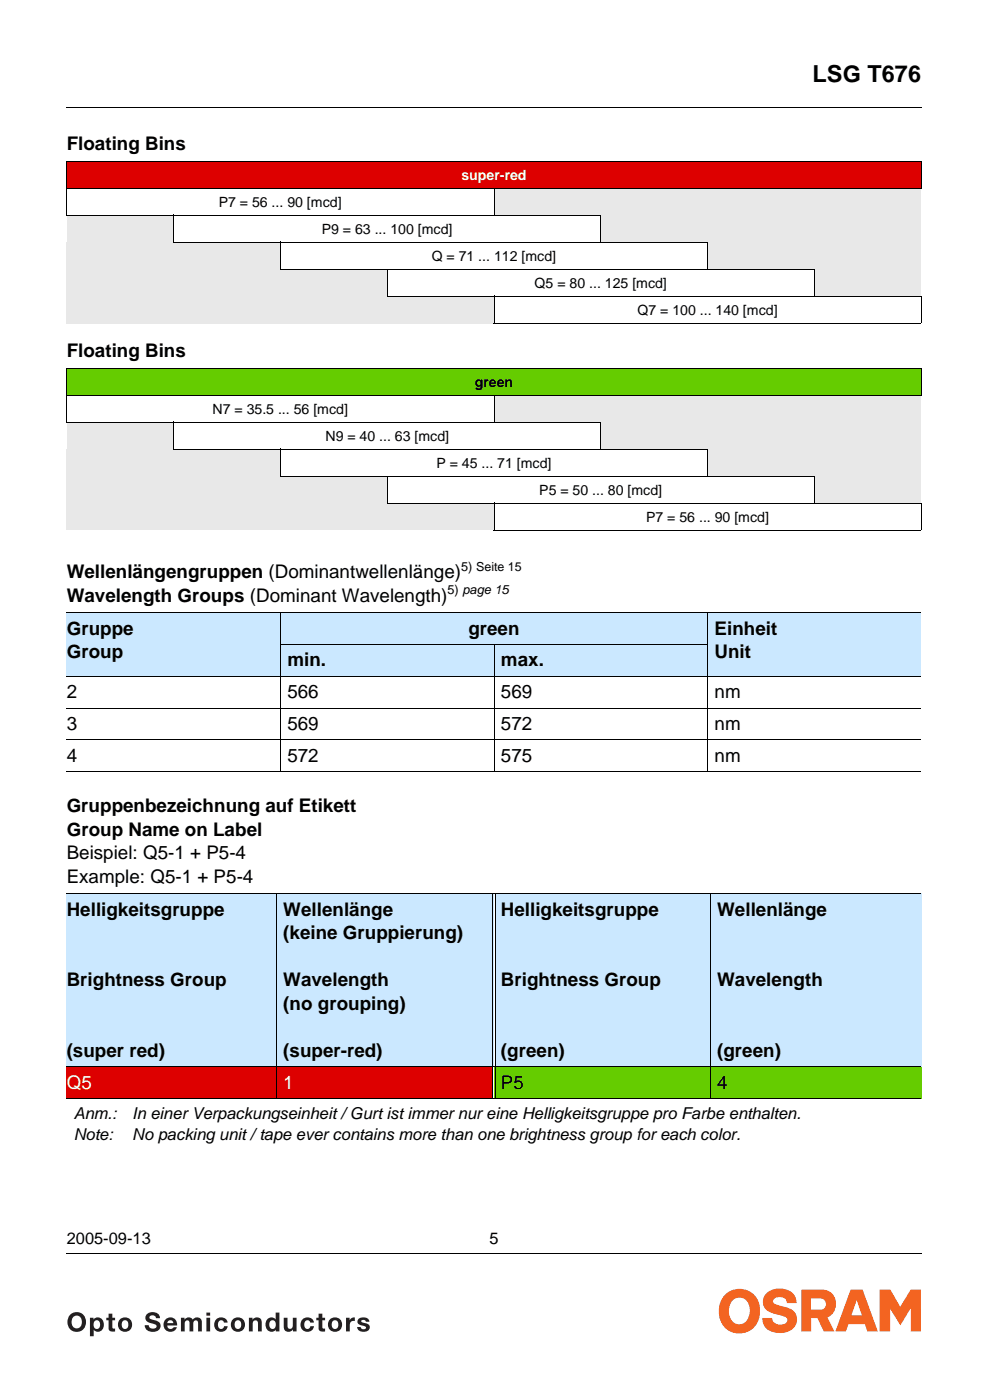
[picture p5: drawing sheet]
<svg xmlns="http://www.w3.org/2000/svg" width="148mm" height="210mm" viewBox="0 0 148 210" stroke-linecap="round" stroke-linejoin="round" font-family="sans-serif">
<path d="M9.9 16.1l.1 .1zM9.9 187.9l.1 .1z" fill="#000"/>
<path d="M10 16.1h128M10 187.9h128" fill="none" stroke="#000" stroke-width=".15"/>
<path d="M10 193.2h128.1v7.4h-128.1z" fill="#fff"/>
<g fill="#f36421">
<path d="M114.9 193.8a3.1 3.1 0 0 1 4 .3l.3 .4 .1 .9h-1.4a.76 .76 0 0 0-.5-.8 1.16 1.16 0 0 0-1.6 .5l.1 .3 .8 .3a4.9 4.9 0 0 1 2.2 .9 1.97 1.97 0 0 1 .3 2.1 1.97 1.97 0 0 1-1.7 1.1 2.83 2.83 0 0 1-3.1-1.2l-.2-1h1.5a1.23 1.23 0 0 0 1.9 .9l.2-.2 .2-.4-.1-.3-.8-.4a5.2 5.2 0 0 1-2.3-.8 1.75 1.75 0 0 1 .1-2.6z"/>
<path d="M131.8 193.4h1.6l1.5 2.5 1.5-2.5h1.6v6.2h-1.5v-3.5l-1.6 2.6-1.6-2.5v3.4h-1.5z"/>
</g>
<g fill="#f36421">
<path d="M127.4 193.4h1.8l2.3 6.2h-1.6l-.3-1.1h-2.5l-.4 1.1h-1.5zM128.3 194.9l-.8 2.3h1.6z" fill-rule="evenodd"/>
<path d="M120.1 193.4h3.2a2.18 2.18 0 0 1 1.9 1.8 2.18 2.18 0 0 1-1.2 2.3l1 2.1h-1.6l-.9-2h-1v2h-1.4zM121.5 194.7h1.5a.85 .85 0 0 1 .7 .8 .85 .85 0 0 1-.7 .9h-1.5z" fill-rule="evenodd"/>
<path d="M108.6 194.2a3.6 3.6 0 0 0 .9 5.5 3.1 3.1 0 0 0 4.4-3.1 3.1 3.1 0 0 0-1.8-3.1 3.1 3.1 0 0 0-3.5 .7zM109.9 194.9a1.51 1.51 0 0 1 1.6-.2 1.51 1.51 0 0 1 .8 1.4 2.21 2.21 0 0 1-1 2.4 1.54 1.54 0 0 1-2.1-1.4 2.49 2.49 0 0 1 .7-2.2z" fill-rule="evenodd"/>
</g>
<g fill="#231f20">
<path d="M16.3 197h.5v.6h.4v.4h-.4l.1 1.1 .3 .1v.4h-.3a.51 .51 0 0 1-.6-.4v-1.2h-.4v-.4h.4z"/>
<path d="M22.1 196.9a1.17 1.17 0 0 1 1.9 .7h-.6a.52 .52 0 0 0-.5-.4 .52 .52 0 0 0-.5 .3v.2l.4 .1a1.83 1.83 0 0 1 1.2 .6 .94 .94 0 0 1-.2 1 .94 .94 0 0 1-.9 .3 1.08 1.08 0 0 1-1.2-1h.6a.62 .62 0 0 0 .5 .5 .62 .62 0 0 0 .7-.3 .87 .87 0 0 0-.9-.5 .8 .8 0 0 1-.8-.5 .8 .8 0 0 1 .3-1z"/>
<path d="M27.1 197.6h.5v.3a.73 .73 0 0 1 1.3 0 .74 .74 0 0 1 .8-.4 .74 .74 0 0 1 .5 .8v1.3h-.5v-1.4l-.1-.2h-.3h-.2l-.1 .2v1.4h-.6v-1.4l-.1-.2h-.2l-.4 .1v.3v1.2h-.6z"/>
<path d="M32.5 197.7a1 1 0 0 1 1.6 .6h-.6a.48 .48 0 0 0-.6-.3 .48 .48 0 0 0-.3 .6 .47 .47 0 0 0 .4 .6 .47 .47 0 0 0 .6-.4h.5a1.06 1.06 0 0 1-1.6 .7 1.06 1.06 0 0 1 0-1.8z"/>
<path d="M37.3 197.6h.5v.3a.76 .76 0 0 1 .9-.3 .76 .76 0 0 1 .5 .8v1.2h-.5l-.1-1.4-.3-.2h-.3l-.1 .2v1.4h-.6z"/>
<path d="M42.5 197.6h.6v1.4l.3 .2h.3l.1-.2 .1-1.4h.5v2h-.5v-.3a.76 .76 0 0 1-.9 .3 .76 .76 0 0 1-.5-.8z"/>
<path d="M45.4 197.7a1 1 0 0 1 1.6 .6h-.5a.48 .48 0 0 0-.6-.3 .48 .48 0 0 0-.3 .6 .47 .47 0 0 0 .3 .6 .47 .47 0 0 0 .6-.4h.5a1.06 1.06 0 0 1-1.6 .7 1.06 1.06 0 0 1 0-1.8z"/>
<path d="M47.7 197h.6v.6h.4v.4h-.4v1.1l.4 .1v.4h-.3a.51 .51 0 0 1-.7-.4v-1.2h-.3v-.4h.3z"/>
<path d="M51.8 197.6h.6v.4a.71 .71 0 0 1 .8-.5v.6l-.1-.1a.56 .56 0 0 0-.7 .7v.9h-.6z"/>
<path d="M53.6 197.9a1.14 1.14 0 0 1 1.6 0l.1 .3h-.5a.38 .38 0 0 0-.3-.3 .38 .38 0 0 0-.4 .2l.1 .1 .6 .2a.63 .63 0 0 1 .6 .6 .63 .63 0 0 1-.6 .6 .99 .99 0 0 1-1.3-.6h.5a.42 .42 0 0 0 .4 .3 .42 .42 0 0 0 .4-.3v-.1l-.6-.2a.6 .6 0 0 1-.6-.8z"/>
<path d="M10.9 197.5a.78 .78 0 0 1 1-.2 .78 .78 0 0 1 .4 .9 .79 .79 0 0 1-.8 1 .79 .79 0 0 1-.8-1zM10.6 197a1.46 1.46 0 0 0-.2 2.2 1.46 1.46 0 0 0 2.2-.1 1.47 1.47 0 0 0-.1-1.9 1.47 1.47 0 0 0-1.9-.2z"/>
<path d="M14.1 198.1a.5 .5 0 0 1 .7-.1 .5 .5 0 0 1 .2 .6 .51 .51 0 0 1-.5 .7 .51 .51 0 0 1-.5-.7zM13.5 197.6v2.7h.5v-.9a.87 .87 0 0 0 1.1 .2 .87 .87 0 0 0 .5-1 .9 .9 0 0 0-.5-1 .9 .9 0 0 0-1.1 .2v-.2z"/>
<path d="M18.3 198.1a.51 .51 0 0 1 .7-.1 .51 .51 0 0 1 .2 .6 .52 .52 0 0 1-.5 .7 .52 .52 0 0 1-.5-.7zM17.7 198.6a1.08 1.08 0 0 0 2.1 0 1.08 1.08 0 0 0-2.1 0z"/>
<path d="M25.2 198h.6l.2 .4h-.9zM24.9 197.7a1.07 1.07 0 0 0-.1 1.7 1.07 1.07 0 0 0 1.7-.4h-.5a.5 .5 0 0 1-.6 .2 .5 .5 0 0 1-.3-.5h1.4a1.03 1.03 0 0 0-.4-1 1.03 1.03 0 0 0-1.2 0z"/>
<path d="M30.9 197.6h.6v2h-.6zM30.9 196.8h.6v.5h-.6z"/>
<path d="M35.3 198.1a.51 .51 0 0 1 .6-.1 .51 .51 0 0 1 .2 .6 .52 .52 0 0 1-.5 .7 .52 .52 0 0 1-.5-.7zM34.6 198.6a1.1 1.1 0 0 0 2.2 0 1.1 1.1 0 0 0-2.2 0z"/>
<path d="M40.4 198.1a.5 .5 0 0 1 .7-.1 .5 .5 0 0 1 .2 .6 .51 .51 0 0 1-.5 .7 .51 .51 0 0 1-.5-.7zM40 197.8a1.05 1.05 0 0 0-.1 1.4 1.05 1.05 0 0 0 1.3 .3l.1-.1v.2h.6v-2.8h-.6v1a.8 .8 0 0 0-1.3 0z"/>
<path d="M49.8 198.1a.51 .51 0 0 1 .6-.1 .51 .51 0 0 1 .3 .6 .52 .52 0 0 1-.5 .7 .52 .52 0 0 1-.5-.7zM49.1 198.6a1.1 1.1 0 0 0 2.2 0 1.1 1.1 0 0 0-2.2 0z"/>
</g>
<path d="M10 24.1h128v4.1h-128z" fill="#d00"/>
<path d="M10 28.2h64v4h-64z" fill="#fff"/>
<g fill="#e8e8e8">
<path d="M74 28.2h16v4h-16z"/>
<path d="M90 28.2h48v4h-48z"/>
<path d="M10 32.2h16v4.1h-16z"/>
</g>
<path d="M26 32.2h64v4.1h-64z" fill="#fff"/>
<g fill="#e8e8e8">
<path d="M90 32.2h16v4.1h-16z"/>
<path d="M106 32.2h32v4.1h-32z"/>
<path d="M10 36.3h32v4.1h-32z"/>
</g>
<path d="M42 36.3h64v4.1h-64z" fill="#fff"/>
<g fill="#e8e8e8">
<path d="M106 36.3h16v4.1h-16z"/>
<path d="M122 36.3h16v4.1h-16z"/>
<path d="M10 40.4h48v4h-48z"/>
</g>
<path d="M58 40.4h64v4h-64z" fill="#fff"/>
<g fill="#e8e8e8">
<path d="M122 40.4h16v4h-16z"/>
<path d="M10 44.4h64v4.1h-64z"/>
</g>
<path d="M74 44.4h64v4.1h-64z" fill="#fff"/>
<path d="M10 55.2h128v4h-128z" fill="#65cc00"/>
<path d="M10 59.2h64v4.1h-64z" fill="#fff"/>
<g fill="#e8e8e8">
<path d="M74 59.2h16v4.1h-16z"/>
<path d="M90 59.2h48v4.1h-48z"/>
<path d="M10 63.3h16v4h-16z"/>
</g>
<path d="M26 63.3h64v4h-64z" fill="#fff"/>
<g fill="#e8e8e8">
<path d="M90 63.3h16v4h-16z"/>
<path d="M106 63.3h32v4h-32z"/>
<path d="M10 67.3h32v4.1h-32z"/>
</g>
<path d="M42 67.3h64v4.1h-64z" fill="#fff"/>
<g fill="#e8e8e8">
<path d="M106 67.3h16v4.1h-16z"/>
<path d="M122 67.3h16v4.1h-16z"/>
<path d="M10 71.4h48v4.1h-48z"/>
</g>
<path d="M58 71.4h64v4.1h-64z" fill="#fff"/>
<g fill="#e8e8e8">
<path d="M122 71.4h16v4.1h-16z"/>
<path d="M10 75.5h64v4h-64z"/>
</g>
<path d="M74 75.5h64v4h-64z" fill="#fff"/>
<g fill="#cbe8ff">
<path d="M10 91.9h32v9.5h-32z"/>
<path d="M42 91.9h64v4.7h-64z"/>
<path d="M106 91.9h32v9.5h-32z"/>
<path d="M42 96.6h32v4.8h-32z"/>
<path d="M74 96.6h32v4.8h-32z"/>
<path d="M10 134h31.4v26h-31.4z"/>
<path d="M41.4 134h32.6v26h-32.6z"/>
<path d="M74.2 134h32.2v26h-32.2z"/>
<path d="M106.4 134h31.6v26h-31.6z"/>
</g>
<g fill="#d00">
<path d="M10 160h31.4v4.7h-31.4z"/>
<path d="M41.4 160h32.4v4.7h-32.4z"/>
</g>
<g fill="#65cc00">
<path d="M74 160h32.4v4.7h-32.4z"/>
<path d="M106.4 160h31.6v4.7h-31.6z"/>
</g>
<g fill="none" stroke="#000" stroke-width=".15">
<path d="M9.9 24.1h128.1M9.9 28.2h128.1M9.9 32.3h80.1M10 24.2v8M26 36.3h80M26 32.2v4M42 36.2v4.1M74 28.1v4.2M90 32.3v4.1M106 36.4v4M138 24.2v3.9M9.9 55.2h128.1"/>
<path d="M9.9 59.2h128.1M10 55.2v8M42 40.4h80M58 44.4h80M58 40.3v4.1M73.9 48.5h64.1M74 44.4v4M74 59.2v4.1M122 40.4v4.1M138 44.5v3.9M138 55.2v4M9.9 63.3h80.1"/>
<path d="M26 67.4h80M26 63.2v4.1M42 71.4h80M42 67.3v4.1M58 75.5h80M58 71.4v4M73.9 79.5h64.1M74 75.4v4.1M90 63.3v4.1M106 67.4v4.1M122 71.5v4M138 75.5v4"/>
<path d="M10 91.9h128M42 96.6h64M42 91.8v23.9M74 96.6v19.1M106 91.8v23.9M10 101.4h128M10 106.2h128M10 110.9h128M10 115.7h128M10 134h128M41.4 134v30.8M73.8 134.1v30.6"/>
<path d="M74.2 134.1v30.6M106.4 134v30.8M10 160h128M10 164.7h128"/>
</g>
<text font-size="3.5" x="121.7" y="12.2">LSG T676</text>
<g font-size="2.8">
<text x="10" y="22.5">Floating Bins</text>
<text x="10" y="53.5">Floating Bins</text>
<text x="10" y="86.7">Wellenlängengruppen (Dominantwellenlänge)</text>
<text x="10" y="90.2">Wavelength Groups (Dominant Wavelength)</text>
<text x="10" y="95.2">Gruppe</text>
<text x="70.2" y="95.2">green</text>
<text x="107.1" y="95.2">Einheit</text>
<text x="10" y="98.7">Group</text>
<text x="43.1" y="99.9">min.</text>
<text x="75.1" y="99.9">max.</text>
<text x="107.1" y="98.7">Unit</text>
<text x="10" y="104.7">2</text>
<text x="43.1" y="104.7">566</text>
<text x="75.1" y="104.7">569</text>
<text x="107.1" y="104.7">nm</text>
<text x="10" y="109.4">3</text>
<text x="43.1" y="109.4">569</text>
<text x="75.1" y="109.4">572</text>
<text x="107.1" y="109.4">nm</text>
<text x="10" y="114.2">4</text>
<text x="43.1" y="114.2">572</text>
<text x="75.1" y="114.2">575</text>
<text x="107.1" y="114.2">nm</text>
<text x="10" y="121.8">Gruppenbezeichnung auf Etikett</text>
<text x="10" y="125.3">Group Name on Label</text>
<text x="10" y="128.9">Beispiel: Q5-1 + P5-4</text>
<text x="10" y="132.4">Example: Q5-1 + P5-4</text>
<text x="10" y="137.3">Helligkeitsgruppe</text>
<text x="42.4" y="137.3">Wellenlänge</text>
<text x="75.1" y="137.3">Helligkeitsgruppe</text>
<text x="107.4" y="137.3">Wellenlänge</text>
<text x="42.4" y="140.9">(keine Gruppierung)</text>
<text x="10" y="147.9">Brightness Group</text>
<text x="42.4" y="147.9">Wavelength</text>
<text x="75.1" y="147.9">Brightness Group</text>
<text x="107.4" y="147.9">Wavelength</text>
<text x="42.4" y="151.4">(no grouping)</text>
<text x="10" y="158.5">(super red)</text>
<text x="42.4" y="158.5">(super-red)</text>
<text x="75.1" y="158.5">(green)</text>
<text x="107.4" y="158.5">(green)</text>
<text x="75.1" y="163.2">P5</text>
<text x="107.4" y="163.2">4</text>
</g>
<g font-size="2.8" fill="#fff">
<text x="10" y="163.2">Q5</text>
<text x="42.4" y="163.2">1</text>
</g>
<g font-size="2.5">
<text x="11" y="167.8">Anm.:</text>
<text x="19.8" y="167.8">In einer Verpackungseinheit /Gurt ist immer nur eine Helligkeitsgruppe pro Farbe enthalten.</text>
<text x="11" y="171">Note:</text>
<text x="19.8" y="171">No packing unit /tape ever contains more than one brightness group for each color.</text>
<text x="10" y="186.6">2005-09-13</text>
<text x="73.3" y="186.6">5</text>
</g>
<text font-size="2.1" fill="#fff" x="69.1" y="27">super-red</text>
<g font-size="2.1">
<text x="32.8" y="31">P7 = 56 ... 90 [mcd]</text>
<text x="48.2" y="35.1">P9 = 63 ... 100 [mcd]</text>
<text x="64.7" y="39.1">Q = 71 ... 112 [mcd]</text>
<text x="80.1" y="43.2">Q5 = 80 ... 125 [mcd]</text>
<text x="95.5" y="47.2">Q7 = 100 ... 140 [mcd]</text>
<text x="71.1" y="58">green</text>
<text x="31.8" y="62">N7 = 35.5 ... 56 [mcd]</text>
<text x="48.7" y="66.1">N9 = 40 ... 63 [mcd]</text>
<text x="65.4" y="70.2">P = 45 ... 71 [mcd]</text>
<text x="80.8" y="74.2">P5 = 50 ... 80 [mcd]</text>
<text x="96.8" y="78.3">P7 = 56 ... 90 [mcd]</text>
</g>
<g font-size="1.9">
<text x="67.1" y="89.1">5) page 15</text>
<text x="69.1" y="85.6">5) Seite 15</text>
</g>
</svg>
